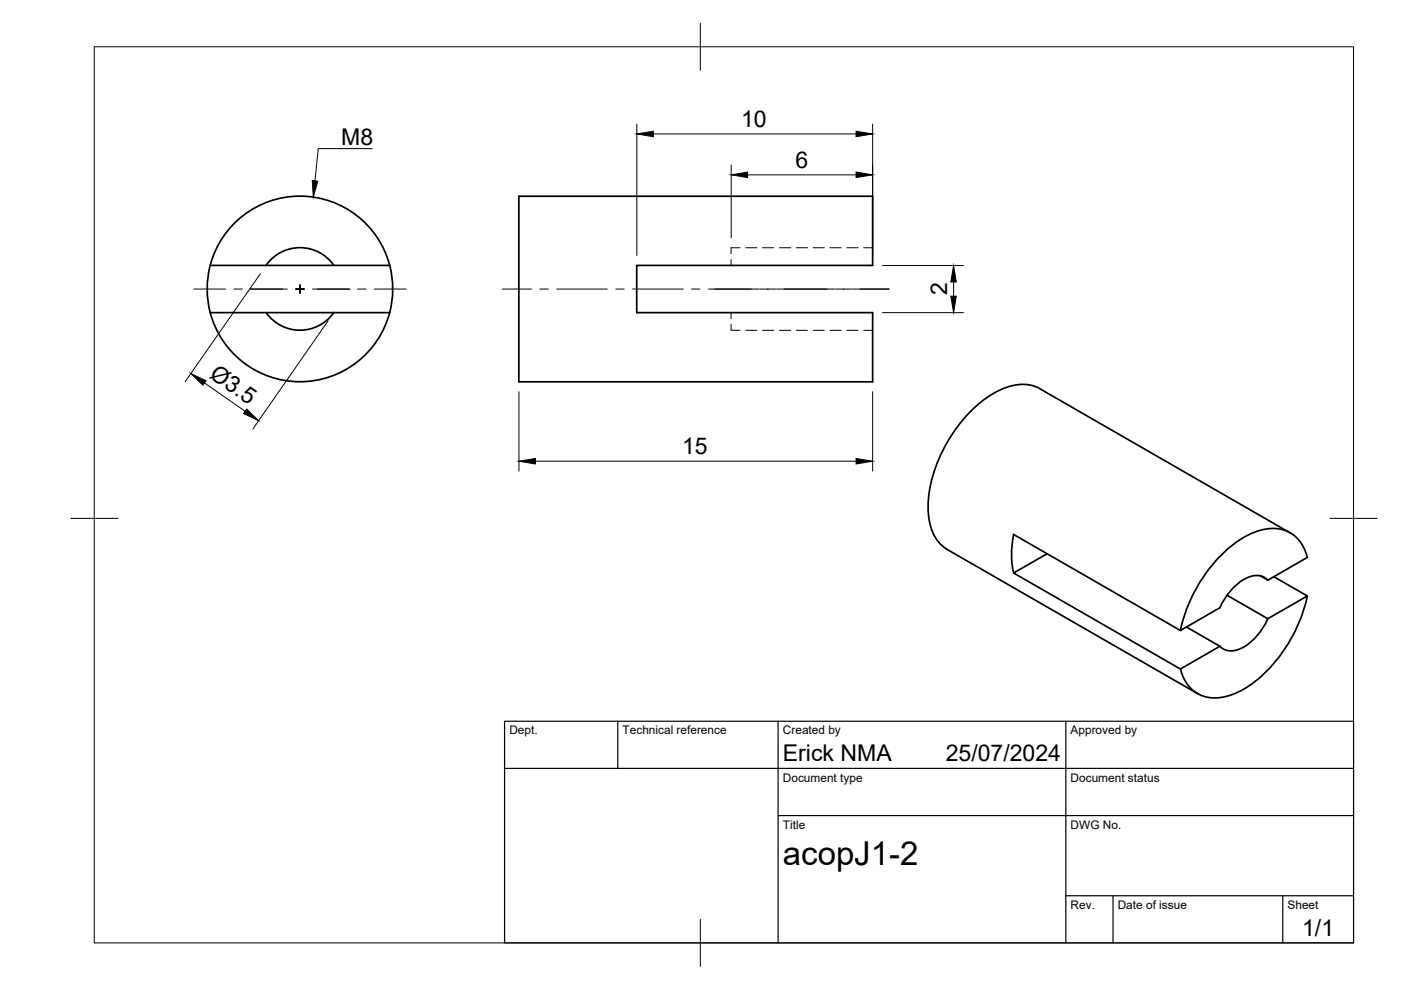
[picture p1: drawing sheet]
<svg xmlns="http://www.w3.org/2000/svg" width="297mm" height="210mm" viewBox="0 0 297 210" stroke-linecap="round" stroke-linejoin="round" font-family="sans-serif">
<!-- layer: Visible -->
<g fill="none" stroke="#000" stroke-width=".36">
<path d="M44.6 56.3h38M56.4 56.3a8.8 8.8 0 0 1 14.4 0M110 41.6h75v14.7h-50v10h50v14.7h-75zM44.6 66.3h38M56.4 66.3a8.8 8.8 0 0 0 14.4 0M200.9 116.5l53 30.6M214.9 113.3l35.4 20.4 8.3-4.8M214.9 113.3a18.7 18.7 0 0 0 0 8.2M222 117.4l-7.1 4.1 35.4 20.4 8.3-4.9-7.1-4.1M273.5 113l-53-30.6a8.9 8.9 0 0 0-8.5 .3 28.5 28.5 0 0 0-13 14.6 22.5 22.5 0 0 0-1.7 14.5 8.1 8.1 0 0 0 3.6 4.7M277.2 118.2l-8.4 4.8-1.5-.9M277.2 118.2a7.4 7.4 0 0 0-9.6-5.9 22.8 22.8 0 0 0-12.4 9.9 32.1 32.1 0 0 0-4.9 11.5"/>
<path d="M268.8 123a4 4 0 0 0-5.1-.1 13.1 13.1 0 0 0-5.1 5.9M268.8 131.2a12.1 12.1 0 0 1-6.6 6.6 3.4 3.4 0 0 1-3.6-.8M270.1 122.3l7.1 4.1-8.4 4.8-8.6-5M277.2 126.4a31.1 31.1 0 0 1-13.5 19.7 10 10 0 0 1-9.4 1.1 8 8 0 0 1-4-5.4"/>
<circle cx="63.6" cy="61.3" r="19.7"/>
</g>
<!-- layer: Hidden -->
<g fill="none" stroke="#000" stroke-width=".21">
<path d="M155 55v1.3M156.9 52.5h-1.9v1.3M158.1 52.5h2.4M161.7 52.5h2.4M165.2 52.5h2.4M168.8 52.5h2.4M172.4 52.5h2.4M176 52.5h2.4M179.5 52.5h2.4M183.1 52.5h1.9M155 68.8v1.2h1.9M155 66.3v1.3"/>
<path d="M158.1 70h2.4M161.7 70h2.4M165.2 70h2.4M168.8 70h2.4M172.4 70h2.4M176 70h2.4M179.5 70h2.4M183.1 70h1.9"/>
</g>
<!-- layer: BORDER -->
<path d="M20 9.9h267v190h-267zM148.5 4.9v10M15 109.9h10M282 109.9h10M148.5 194.9v10" fill="none" stroke="#000" stroke-width=".21"/>
<!-- layer: TITLEBLOCK -->
<path d="M107 152.9h180v47h-180zM131 152.9v10M165 152.9v47M226 152.9v47M107 162.9h180M165 172.9h122M226 189.9h61M236 189.9v10M272 189.9v10" fill="none" stroke="#000" stroke-width=".25"/>
<!-- layer: FD_Dimensions -->
<g fill="none" stroke="#000" stroke-width=".21">
<path d="M135 26.3v27.9M138.5 28.4h43M155 35v15.4M158.5 37.1h23M185 26.3v27.9M55.2 58l-15.9 22.9M187.1 56.3h17.2M202.2 59.8v3M69.6 68l-16 22.9M187.1 66.3h17.2M43.3 81.2l8.7 6M110 83.1v16.8"/>
<path d="M113.5 97.8h68M185 83.1v16.8"/>
</g>
<path d="M135 28.4l3.5-.6v1.2zM155 37.1l3.5-.6v1.1zM181.5 27.8l3.5 .6-3.5 .6zM181.5 36.5l3.5 .6-3.5 .5zM202.2 56.3l.6 3.5h-1.2zM201.6 62.8h1.2l-.6 3.5zM40.5 79.2l3.2 1.5-.7 1zM52.3 86.7l2.5 2.5-3.2-1.5zM110 97.8l3.5-.6v1.2zM181.5 97.2l3.5 .6-3.5 .6z" fill="#000" stroke="#000" stroke-width=".21"/>
<!-- layer: Smart Centers -->
<g fill="none" stroke="#000" stroke-width=".21">
<path d="M41.1 61.3h6.7M49.6 61.3h1.8M52.9 61.3h8M62.7 61.3h1.8M63.6 60.4v1.8M66.3 61.3h8M75.8 61.3h1.8M79.4 61.3h6.7M106.5 61.3h6.2M114.5 61.3h1.8M118 61.3h10.8M130.6 61.3h1.7"/>
<path d="M134.1 61.3h10.7M146.6 61.3h1.8M150.2 61.3h10.7M161.1 61.3h3.4M164.7 61.3h12.3M177.2 61.3h3.4M180.7 61.3h7.8"/>
</g>
<!-- layer: Hole Notes -->
<path d="M66.2 38.3l1.2 .1-1 3.4z" fill="#000" stroke="#000" stroke-width=".21"/>
<path d="M78.9 31.5h-11.4l-.7 6.8" fill="none" stroke="#000" stroke-width=".21"/>
<text font-size="7" x="166" y="183.4">acopJ1-2</text>
<g font-size="4.9">
<text x="157.1" y="26.9">10</text>
<text x="72.3" y="30.8">M8</text>
<text x="168.7" y="35.6">6</text>
<text x="200.8" y="62.6" transform="rotate(-90 200.8 62.6)">2</text>
<text x="44.2" y="79.9" transform="rotate(35 44.2 79.9)">Ø3.5</text>
<text x="144.6" y="96.3">15</text>
<text x="166" y="161.4">Erick NMA</text>
<text x="200.5" y="161.4">25/07/2024</text>
<text x="276.1" y="198.6">1/1</text>
</g>
<g font-size="2.5">
<text x="108" y="155.7">Dept.</text>
<text x="132" y="155.7">Technical reference</text>
<text x="166" y="155.7">Created by</text>
<text x="227" y="155.7">Approved by</text>
<text x="166" y="165.7">Document type</text>
<text x="227" y="165.7">Document status</text>
<text x="166" y="175.7">Title</text>
<text x="227" y="175.7">DWG No.</text>
<text x="227" y="192.7">Rev.</text>
<text x="237" y="192.7">Date of issue</text>
<text x="273" y="192.7">Sheet</text>
</g>
</svg>
